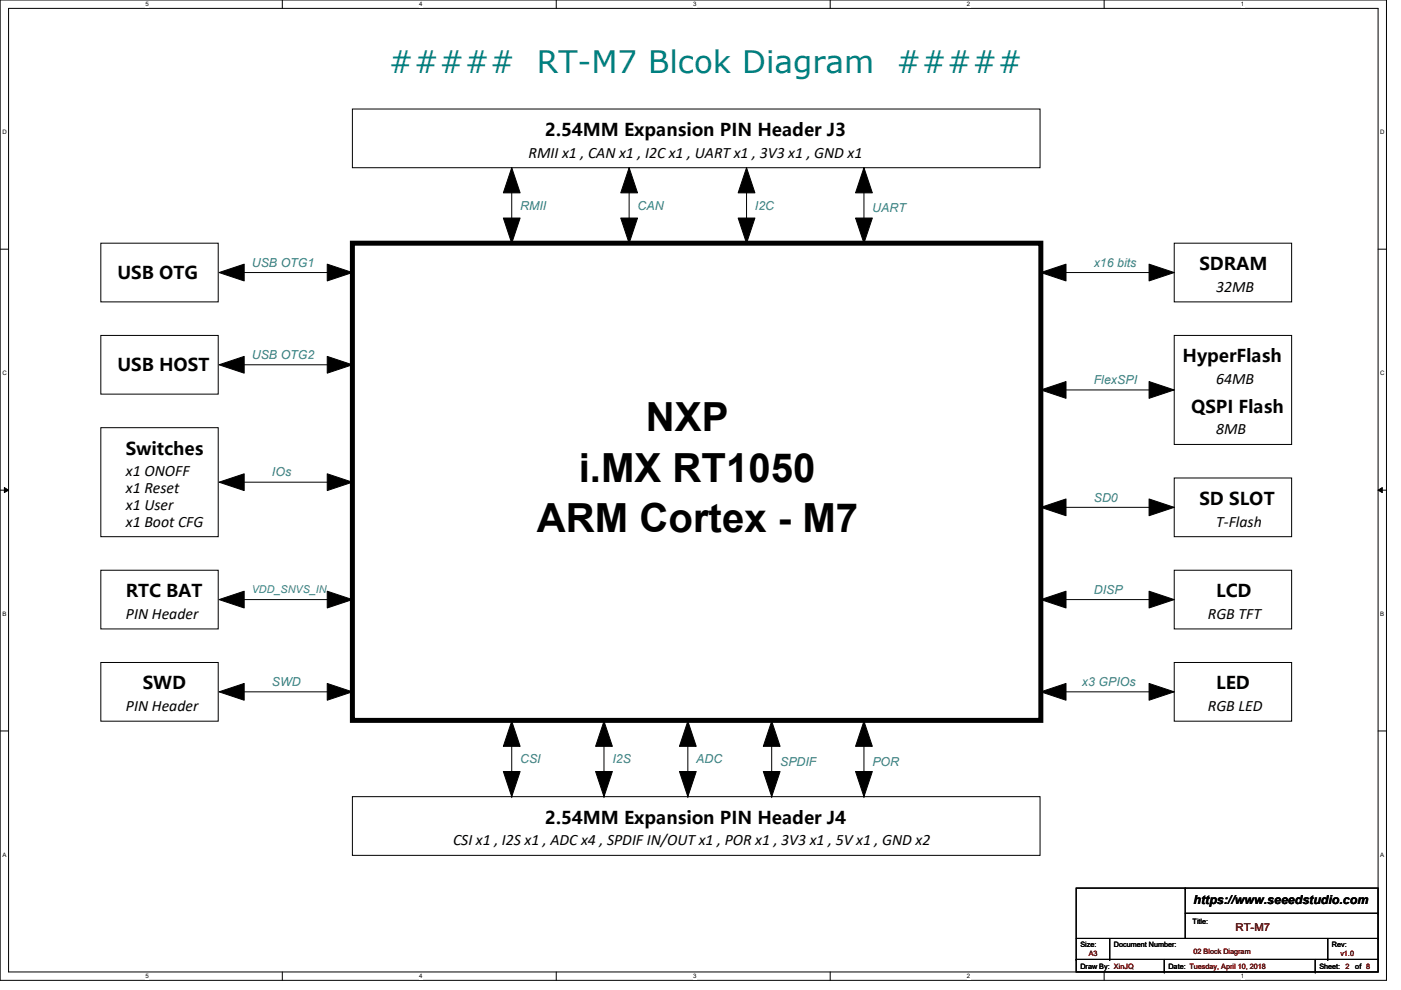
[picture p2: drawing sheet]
<svg xmlns="http://www.w3.org/2000/svg" width="297mm" height="210mm" viewBox="0 0 297 210" stroke-linecap="round" stroke-linejoin="round" font-family="sans-serif">
<path d="M0 0h294v207.9h-294zM1.8 1.8h290.4v204.3h-290.4z" fill="none" stroke="#000" stroke-width=".21"/>
<g fill="#fff">
<path d="M30.8 .2h.7v1.4h-.7z"/>
<path d="M30.8 206.2h.7v1.4h-.7z"/>
</g>
<path d="M59.9 0v1.8M59.9 206.1v1.8" fill="none" stroke="#000" stroke-width=".21"/>
<g fill="#fff">
<path d="M88.9 .2h.6v1.4h-.6z"/>
<path d="M88.9 206.2h.6v1.4h-.6z"/>
</g>
<path d="M117.9 0v1.8M117.9 206.1v1.8" fill="none" stroke="#000" stroke-width=".21"/>
<g fill="#fff">
<path d="M146.9 .2h.7v1.4h-.7z"/>
<path d="M146.9 206.2h.7v1.4h-.7z"/>
</g>
<path d="M176 0v1.8M176 206.1v1.8" fill="none" stroke="#000" stroke-width=".21"/>
<g fill="#fff">
<path d="M205 .2h.7v1.4h-.7z"/>
<path d="M205 206.2h.7v1.4h-.7z"/>
</g>
<path d="M234.1 0v1.8M234.1 206.1v1.8" fill="none" stroke="#000" stroke-width=".21"/>
<g fill="#fff">
<path d="M263.1 .2h.7v1.4h-.7z"/>
<path d="M263.1 206.2h.7v1.4h-.7z"/>
<path d="M.5 27.3h.9v1.4h-.9z"/>
<path d="M292.6 27.3h.9v1.4h-.9z"/>
<path d="M.5 78.4h.9v1.4h-.9z"/>
<path d="M292.6 78.4h.9v1.4h-.9z"/>
</g>
<path d="M0 52.8h1.8M292.2 52.8h1.8" fill="none" stroke="#000" stroke-width=".21"/>
<g fill="#fff">
<path d="M.5 129.5h.8v1.4h-.8z"/>
<path d="M292.6 129.5h.9v1.4h-.9z"/>
</g>
<path d="M0 103.9h1.8M.9 103.4l.9 .5-.9 .5zM292.2 103.9l.9-.5v1zM292.2 103.9h1.8" fill="none" stroke="#000" stroke-width=".21"/>
<path d="M.9 103.4l.9 .5-.9 .5zM292.2 103.9l.9-.5v1z" fill="#000"/>
<g fill="#fff">
<path d="M.5 180.5h.8v1.4h-.8z"/>
<path d="M292.6 180.5h.9v1.4h-.9z"/>
</g>
<g fill="none" stroke="#000" stroke-width=".21">
<path d="M74.7 23.1h145.8v12.5h-145.8zM108.5 35.6l1.8 5.3h-3.6zM108.5 35.6v16M133.4 35.6l1.8 5.3h-3.6zM133.4 35.6v16M158.3 35.6l1.8 5.3h-3.6zM158.3 35.6v16M183.2 35.6l1.8 5.3h-3.6zM183.2 35.6v16M21.4 51.6h24.9v12.4h-24.9zM46.4 57.8l5.4-1.8v3.6zM51.6 57.8h.1"/>
<path d="M51.6 57.8h23.1M69.4 56l5.3 1.8-5.3 1.8zM106.7 46.2h3.6l-1.8 5.4zM108.5 51.6h.1M131.6 46.2h3.6l-1.8 5.4zM133.4 51.6h.1M156.5 46.2h3.6l-1.8 5.4zM158.3 51.6h.1M181.4 46.2h3.6l-1.8 5.4zM183.2 51.6h.1M220.7 57.8l5.3-1.8v3.6zM225.8 57.8h.1"/>
<path d="M225.8 57.8h23.2M243.6 56l5.4 1.8-5.4 1.8zM249 51.6h24.9v12.4h-24.9zM21.4 71.1h24.9v12.5h-24.9zM46.4 77.3l5.4-1.7v3.5zM51.6 77.3h.1M51.6 77.3h23.1M69.4 75.6l5.3 1.7-5.3 1.8zM249 71.1h24.9v23.1h-24.9zM21.4 90.7h24.9v23.1h-24.9zM220.7 82.7l5.3-1.8v3.6zM225.8 82.7h.1"/>
<path d="M225.8 82.7h23.2M243.6 80.9l5.4 1.8-5.4 1.8zM46.4 102.2l5.4-1.7v3.5zM51.6 102.2h.1M51.6 102.2h23.1M69.4 100.5l5.3 1.7-5.3 1.8zM220.7 107.6l5.3-1.8v3.5zM225.8 107.6h.1M225.8 107.6h23.2M243.6 105.8l5.4 1.8-5.4 1.7zM249 101.3h24.9v12.5h-24.9zM21.4 120.9h24.9v12.4h-24.9z"/>
<path d="M46.4 127.1l5.4-1.8v3.6zM51.6 127.1h.1M51.6 127.1h23.1M69.4 125.3l5.3 1.8-5.3 1.8zM220.7 127.1l5.3-1.8v3.6zM225.8 127.1h.1M225.8 127.1h23.2M243.6 125.3l5.4 1.8-5.4 1.8zM249 120.9h24.9v12.4h-24.9zM0 155h1.8M21.4 140.5h24.9v12.4h-24.9zM46.4 146.7l5.4-1.8v3.6z"/>
<path d="M51.6 146.7h.1M51.6 146.7h23.1M69.4 144.9l5.3 1.8-5.3 1.8zM108.5 152.9l1.8 5.3h-3.6zM108.5 152.9v16M128.1 152.9l1.7 5.3h-3.5zM128.1 152.9v16M145.8 152.9l1.8 5.3h-3.5zM145.8 152.9v16M163.6 152.9l1.8 5.3h-3.6zM163.6 152.9v16M183.2 152.9l1.8 5.3h-3.6z"/>
<path d="M183.2 152.9v16M220.7 146.7l5.3-1.8v3.6zM225.8 146.7h.1M225.8 146.7h23.2M243.6 144.9l5.4 1.8-5.4 1.8zM249 140.5h24.9v12.4h-24.9zM292.2 155h1.8M74.7 168.9h145.8v12.5h-145.8zM106.7 163.6h3.6l-1.8 5.3zM108.5 168.9h.1M126.3 163.6h3.5l-1.7 5.3zM128.1 168.9h.1"/>
<path d="M144.1 163.6h3.5l-1.8 5.3zM145.8 168.9h.1M161.8 163.6h3.6l-1.8 5.3zM163.6 168.9h.1M181.4 163.6h3.6l-1.8 5.3zM183.2 168.9h.1M228.2 188.3h64v17.8h-64zM228.2 199h64M235.3 199v4.4M251.3 188.3h.1M251.3 188.3v10.7M251.3 193.6h40.9"/>
<path d="M281.5 199v4.4M292.2 199h.1M292.2 193.6h.1M228.2 203.4h.1M228.2 203.4h64M235.3 203.4h.1M246.8 206.1h.1M246.8 203.4v2.7M278.8 206.1h.1M278.8 203.4v2.7M281.5 203.4h.1"/>
</g>
<path d="M74.7 51.6h146v101.1h-146z" fill="none" stroke="#ff8000" stroke-width=".21"/>
<g fill="#000">
<path d="M108.5 35.6l1.8 5.3h-3.6z" fill-rule="evenodd"/>
<path d="M133.4 35.6l1.8 5.3h-3.6z" fill-rule="evenodd"/>
<path d="M158.3 35.6l1.8 5.3h-3.6z" fill-rule="evenodd"/>
<path d="M183.2 35.6l1.8 5.3h-3.6z" fill-rule="evenodd"/>
<path d="M46.4 57.8l5.4-1.8v3.6z" fill-rule="evenodd"/>
<path d="M69.4 56l5.3 1.8-5.3 1.8z" fill-rule="evenodd"/>
<path d="M106.7 46.2h3.6l-1.8 5.4z" fill-rule="evenodd"/>
<path d="M131.6 46.2h3.6l-1.8 5.4z" fill-rule="evenodd"/>
<path d="M156.5 46.2h3.6l-1.8 5.4z" fill-rule="evenodd"/>
<path d="M181.4 46.2h3.6l-1.8 5.4z" fill-rule="evenodd"/>
<path d="M220.7 57.8l5.3-1.8v3.6z" fill-rule="evenodd"/>
<path d="M243.6 56l5.4 1.8-5.4 1.8z" fill-rule="evenodd"/>
<path d="M46.4 77.3l5.4-1.7v3.5z" fill-rule="evenodd"/>
<path d="M69.4 75.6l5.3 1.7-5.3 1.8z" fill-rule="evenodd"/>
<path d="M220.7 82.7l5.3-1.8v3.6z" fill-rule="evenodd"/>
<path d="M243.6 80.9l5.4 1.8-5.4 1.8z" fill-rule="evenodd"/>
<path d="M46.4 102.2l5.4-1.7v3.5z" fill-rule="evenodd"/>
<path d="M69.4 100.5l5.3 1.7-5.3 1.8z" fill-rule="evenodd"/>
<path d="M220.7 107.6l5.3-1.8v3.5z" fill-rule="evenodd"/>
<path d="M243.6 105.8l5.4 1.8-5.4 1.7z" fill-rule="evenodd"/>
<path d="M46.4 127.1l5.4-1.8v3.6z" fill-rule="evenodd"/>
<path d="M69.4 125.3l5.3 1.8-5.3 1.8z" fill-rule="evenodd"/>
<path d="M220.7 127.1l5.3-1.8v3.6z" fill-rule="evenodd"/>
<path d="M243.6 125.3l5.4 1.8-5.4 1.8z" fill-rule="evenodd"/>
<path d="M46.4 146.7l5.4-1.8v3.6z" fill-rule="evenodd"/>
<path d="M69.4 144.9l5.3 1.8-5.3 1.8z" fill-rule="evenodd"/>
<path d="M108.5 152.9l1.8 5.3h-3.6z" fill-rule="evenodd"/>
<path d="M128.1 152.9l1.7 5.3h-3.5z" fill-rule="evenodd"/>
<path d="M145.8 152.9l1.8 5.3h-3.5z" fill-rule="evenodd"/>
<path d="M163.6 152.9l1.8 5.3h-3.6z" fill-rule="evenodd"/>
<path d="M183.2 152.9l1.8 5.3h-3.6z" fill-rule="evenodd"/>
<path d="M220.7 146.7l5.3-1.8v3.6z" fill-rule="evenodd"/>
<path d="M243.6 144.9l5.4 1.8-5.4 1.8z" fill-rule="evenodd"/>
<path d="M106.7 163.6h3.6l-1.8 5.3z" fill-rule="evenodd"/>
<path d="M126.3 163.6h3.5l-1.7 5.3z" fill-rule="evenodd"/>
<path d="M144.1 163.6h3.5l-1.8 5.3z" fill-rule="evenodd"/>
<path d="M161.8 163.6h3.6l-1.8 5.3z" fill-rule="evenodd"/>
<path d="M181.4 163.6h3.6l-1.8 5.3z" fill-rule="evenodd"/>
</g>
<path d="M74.7 51.6h146v101.1h-146z" fill="none" stroke="#000" stroke-width="1.1"/>
<g font-size="8.5">
<text x="136.9" y="91.4">NXP</text>
<text x="122.7" y="102.1">i.MX RT1050</text>
<text x="113.8" y="112.8">ARM Cortex - M7</text>
</g>
<g font-size="6.6" fill="#008080">
<text x="82.4" y="15.5">#####</text>
<text x="113.8" y="15.5">RT-M7 Blcok Diagram</text>
<text x="190" y="15.5">#####</text>
</g>
<g font-size="3.7">
<text x="115.6" y="28.8">2.54MM Expansion PIN Header J3</text>
<text x="24.9" y="59.1">USB OTG</text>
<text x="254.3" y="57.3">SDRAM</text>
<text x="250.7" y="76.8">HyperFlash</text>
<text x="24.9" y="78.6">USB HOST</text>
<text x="252.5" y="87.5">QSPI Flash</text>
<text x="26.7" y="96.4">Switches</text>
<text x="254.3" y="107.1">SD SLOT</text>
<text x="26.7" y="126.6">RTC BAT</text>
<text x="257.8" y="126.6">LCD</text>
<text x="30.3" y="146.2">SWD</text>
<text x="257.8" y="146.2">LED</text>
<text x="115.6" y="174.6">2.54MM Expansion PIN Header J4</text>
</g>
<g font-size="3.3">
<text x="112.1" y="33.4">RMII x1 , CAN x1 , I2C x1 , UART x1 , 3V3 x1 , GND x1</text>
<text x="257.8" y="61.8">32MB</text>
<text x="257.8" y="81.4">64MB</text>
<text x="257.8" y="92.1">8MB</text>
<text x="26.7" y="101">x1 ONOFF</text>
<text x="26.7" y="104.5">x1 Reset</text>
<text x="26.7" y="108.1">x1 User</text>
<text x="26.7" y="111.6">x1 Boot CFG</text>
<text x="257.8" y="111.6">T-Flash</text>
<text x="26.7" y="131.2">PIN Header</text>
<text x="256.1" y="131.2">RGB TFT</text>
<text x="26.7" y="150.7">PIN Header</text>
<text x="256.1" y="150.7">RGB LED</text>
<text x="96.1" y="179.2">CSI x1 , I2S x1 , ADC x4 , SPDIF IN/OUT x1 , POR x1 , 3V3 x1 , 5V x1 , GND x2</text>
</g>
<g font-size="2.6" fill="#408080">
<text x="110.3" y="44.4">RMII</text>
<text x="135.2" y="44.4">CAN</text>
<text x="160.1" y="44.4">I2C</text>
<text x="185" y="45">UART</text>
<text x="53.4" y="56.6">USB OTG1</text>
<text x="231.9" y="56.6">x16 bits</text>
<text x="53.4" y="76.1">USB OTG2</text>
<text x="231.9" y="81.4">FlexSPI</text>
<text x="57.7" y="101">IOs</text>
<text x="231.9" y="106.3">SD0</text>
<text x="231.9" y="125.9">DISP</text>
<text x="57.7" y="145.5">SWD</text>
<text x="229.4" y="145.5">x3 GPIOs</text>
<text x="110.3" y="161.8">CSI</text>
<text x="129.8" y="161.8">I2S</text>
<text x="147.6" y="161.8">ADC</text>
<text x="165.4" y="162.3">SPDIF</text>
<text x="185" y="162.3">POR</text>
</g>
<text font-size="2.6" x="253.1" y="191.8">https://www.seeedstudio.com</text>
<text font-size="2.3" fill="#408080" x="53.4" y="125.6">VDD_SNVS_IN</text>
<text font-size="2.3" fill="#800000" x="262" y="197.5">RT-M7</text>
<g font-size="1.6">
<text x="252.9" y="196">Title:</text>
<text x="229.1" y="200.7">Size:</text>
<text x="236.2" y="200.7">Document Number:</text>
<text x="282.4" y="200.7">Rev:</text>
<text x="229.1" y="205.4">Draw By: XinJQ</text>
<text x="247.7" y="205.4">Date: Tuesday, April 10, 2018</text>
<text x="279.7" y="205.4">Sheet: 2</text>
<text x="287.4" y="205.4">of 8</text>
</g>
<g font-size="1.6" fill="#800000">
<text x="230.8" y="202.7">A3</text>
<text x="253.1" y="202.2">02 Block Diagram</text>
<text x="284.2" y="202.7">v1.0</text>
</g>
<g font-size="1.3">
<text x="30.8" y="1.3">5</text>
<text x="88.9" y="1.3">4</text>
<text x="146.9" y="1.3">3</text>
<text x="205" y="1.3">2</text>
<text x="263.1" y="1.3">1</text>
<text x=".5" y="28.4">D</text>
<text x="292.6" y="28.4">D</text>
<text x=".5" y="79.5">C</text>
<text x="292.6" y="79.5">C</text>
<text x=".5" y="130.6">B</text>
<text x="292.6" y="130.6">B</text>
<text x=".5" y="181.7">A</text>
<text x="292.6" y="181.7">A</text>
<text x="30.8" y="207.4">5</text>
<text x="88.9" y="207.4">4</text>
<text x="146.9" y="207.4">3</text>
<text x="205" y="207.4">2</text>
<text x="263.1" y="207.4">1</text>
</g>
</svg>
